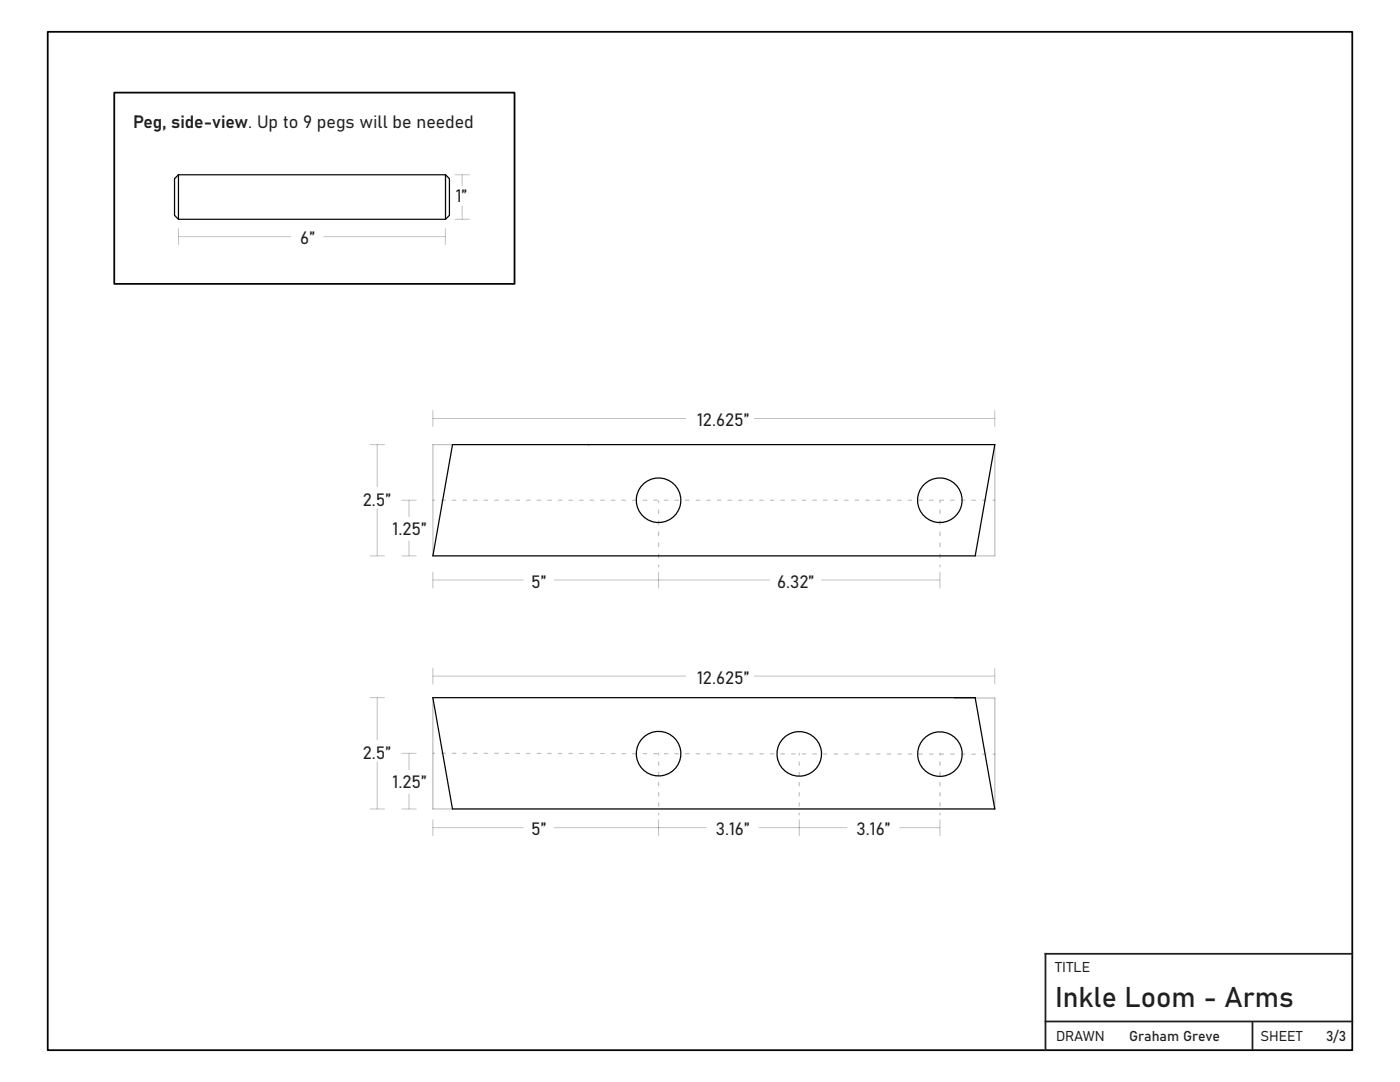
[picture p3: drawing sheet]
<svg xmlns="http://www.w3.org/2000/svg" width="279mm" height="216mm" viewBox="0 0 279 216" stroke-linecap="round" stroke-linejoin="round" font-family="sans-serif">
<!-- layer: Layer 1 -->
<g fill="none" stroke="#040503" stroke-width=".25">
<path d="M35.6 34.9v8.9M35.6 34.9l-.8 .8v7.3l.8 .8M35.6 34.9h53.3M88.9 34.9v8.9M88.9 34.9l.8 .8v7.3l-.8 .8M35.6 43.8h53.3M86.4 99.8h.3M86.4 88.7v22.2M117.4 88.7h.1M131.4 99.9v.4M187.6 99.9v.4M198.2 99.8h.3"/>
<path d="M198.5 88.7h-108.2l-3.9 22.2M198.5 88.7v22.2M198.5 88.7l-3.9 22.2h-108.2M131.4 112.7v.4M187.6 112.7v.4M86.4 139.2h108.2l3.9 22.2h-108.2zM86.4 139.2v22.2M198.5 139.3v22.2M86.4 150.3h.3M131.4 150.3v.4M159.5 150.3v.4M187.6 150.3v.4"/>
<path d="M198.2 150.5h.3M131.4 162.2v.4M159.5 162.2v.4M187.6 162.2v.4"/>
<circle cx="131.4" cy="99.8" r="4.4"/>
<circle cx="187.6" cy="99.8" r="4.4"/>
<circle cx="131.4" cy="150.4" r="4.4"/>
<circle cx="159.5" cy="150.4" r="4.4"/>
<circle cx="187.6" cy="150.5" r="4.4"/>
</g>
<path d="M86.4 88.7h3.9M198.5 110.9h-3.9M194.6 139.2h-4.1M194.6 139.3h3.9M86.4 161.4h3.9" fill="none" stroke="#040503" stroke-width=".25" stroke-dasharray="5.1 2.6"/>
<path d="M196.8 99.8h-109.3M88.1 150.3l109.4 .2M131.4 160.9v-9.6M159.5 160.9v-9.6M187.6 160.9v-9.6" fill="none" stroke="#040503" stroke-width=".25" stroke-dasharray=".7 1.4"/>
<path d="M9.5 6.3h260.4v203.2h-260.4zM22.8 18.5h79.9v38.1h-79.9z" fill="none" stroke="#040503" stroke-width=".35"/>
<path d="M269.9 190.3h-61.3v19.3M208.6 203.8h61.3M250 203.8v5.7" fill="none" stroke="#231f20" stroke-width=".35"/>
<g fill="none" stroke="#040503" stroke-width=".2">
<path d="M90.8 34.9h2.9M92.2 34.9v2.2M35.6 47.2h22.4M35.6 45.6v3.2M64.6 47.2h24.3M88.9 45.6v3.2M90.8 43.8h2.9M92.2 41.1v2.7M73.8 88.7h2.9M75.3 88.7v8.4M80.2 99.8h2.9M81.6 99.8v3.3"/>
<path d="M86.4 81.9v3.2M86.4 83.5h50.5M150.5 83.5h48M198.5 81.9v3.2M73.8 110.9h2.9M75.3 101.5v9.4M80.2 110.9h2.9M81.6 107.9v3M86.4 115.7h18M86.4 114.2v3.1M110.6 115.7h43M131.4 114.2v3.1"/>
<path d="M164 115.7h23.6M187.6 114.2v3.1M73.8 139.2h2.9M75.3 139.2v8.4M86.4 133.3v3.2M86.4 134.9h50.5M150.5 134.9h48M198.5 133.3v3.2M75.3 152v9.4M80.2 150.3h2.9M81.6 150.3v3.3M81.6 158.4v3"/>
<path d="M73.8 161.4h2.9M80.2 161.4h2.9M86.4 165.2h18M86.4 163.6v3.1M110.6 165.2h30.4M131.4 163.6v3.1M151.5 165.2h17.5M159.5 163.6v3.1M179.5 165.2h8.1M187.6 163.6v3.1"/>
</g>
<path d="M131.4 111.3v-10.3M187.6 111.3v-10.3" fill="none" stroke="#040503" stroke-width=".25" stroke-dasharray=".7 1.5"/>
<text font-size="5.6" fill="#231f20" x="210.6" y="200.9">Inkle Loom - Arms</text>
<g font-size="3.5" fill="#231f20">
<text x="26.6" y="25.6">Peg, side-view. Up to 9 pegs will be needed</text>
<text x="90.9" y="40.2">1”</text>
<text x="59.9" y="48.8">6”</text>
<text x="139.1" y="85">12.625”</text>
<text x="72.4" y="100.9">2.5”</text>
<text x="78.3" y="106.8">1.25”</text>
<text x="106" y="117.3">5”</text>
<text x="155.1" y="117.3">6.32”</text>
<text x="139.1" y="136.4">12.625”</text>
<text x="72.4" y="151.4">2.5”</text>
<text x="78.3" y="157.3">1.25”</text>
<text x="106" y="166.7">5”</text>
<text x="142.8" y="166.7">3.16”</text>
<text x="170.9" y="166.7">3.16”</text>
</g>
<g font-size="2.8" fill="#231f20">
<text x="210.6" y="194">TITLE</text>
<text x="210.8" y="207.8">DRAWN</text>
<text x="225.3" y="207.8">Graham Greve</text>
<text x="251.6" y="207.8">SHEET</text>
<text x="264.7" y="207.8">3/3</text>
</g>
</svg>
